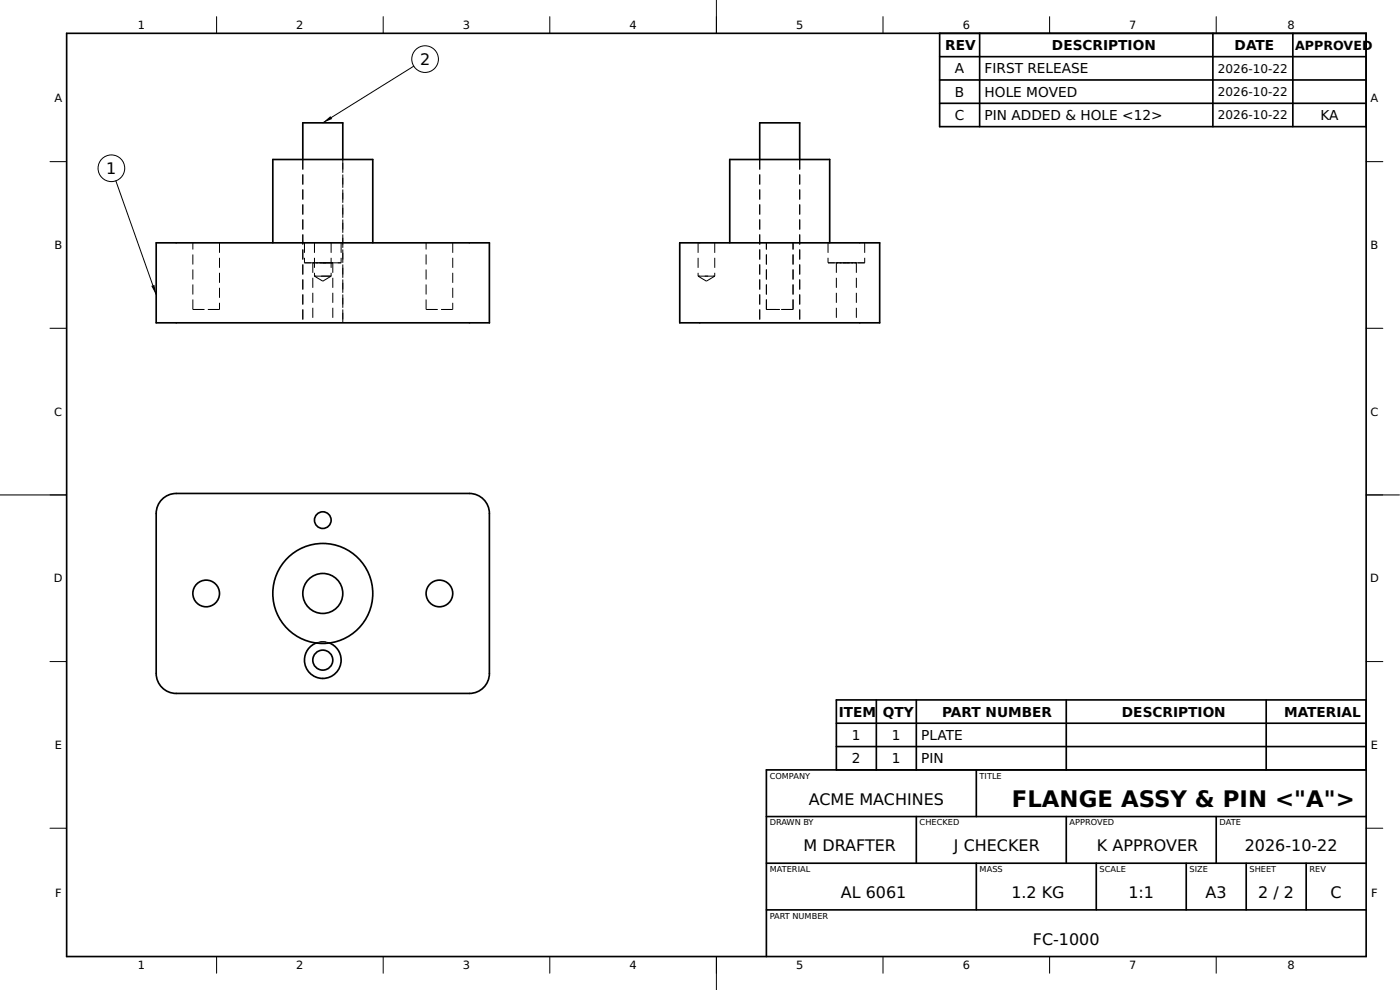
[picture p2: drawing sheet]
<svg xmlns="http://www.w3.org/2000/svg" width="420mm" height="297mm" viewBox="0 0 420 297" stroke-linecap="round" stroke-linejoin="round" font-family="sans-serif">
<g fill="none" stroke="#000" stroke-width=".5">
<path d="M20 10h390v277h-390zM282 17h128M282 10v28h128M294 10v28M364 10v28M388 10v28M282 24h128M282 31h128M90.9 47.9v-11h12v11M228 47.9v-11h12v11M46.9 72.9h100v24h-100zM81.9 72.9v-25h30v25"/>
<path d="M204 72.9h60v24h-60zM219 72.9v-25h30v25M48.6 149.8a6 6 0 0 1 4.3-1.7h88a6 6 0 0 1 6 6v48a6 6 0 0 1-6 6h-88a6 6 0 0 1-6-6v-48a6 6 0 0 1 1.7-4.3zM98.9 192.9a5.5 5.5 0 0 1 2.4 8.5 5.5 5.5 0 0 1-8.8 0 5.5 5.5 0 0 1 2.4-8.5M251 217h159M263 210v21M275 210v21M320 210v21M380 210v21M410 210h-159v21M251 224h159M293 231v14"/>
<path d="M410 231h-180v56M230 245h180M230 259h180M275 245v14M293 259v14M320 245v14M329 259v14M356 259v14M365 245v14M374 259v14M392 259v14M230 273h180"/>
<circle cx="96.9" cy="156.1" r="2.5"/>
<circle cx="61.9" cy="178.1" r="4"/>
<circle cx="96.9" cy="178.1" r="15"/>
<circle cx="96.9" cy="178.1" r="6"/>
<circle cx="131.9" cy="178.1" r="4"/>
<circle cx="96.9" cy="198.1" r="3"/>
</g>
<g fill="none" stroke="#000" stroke-width=".3">
<path d="M65 5v5M115 5v5M124.2 19.9l-27.3 17M165 5v5M215 0v10M265 5v5M315 5v5M365 5v5M15 48.5h5M34.8 54.3l12.1 34.2M410 48.5h5M15 98.5h5"/>
<path d="M410 98.5h5M0 148.5h20M410 148.5h10M15 198.5h5M410 198.5h5M15 248.5h5M410 248.5h5M65 287v5M115 287v5M165 287v5M215 287v10M265 287v5"/>
<path d="M315 287v5M365 287v5"/>
<circle cx="127.6" cy="17.7" r="4"/>
<circle cx="33.4" cy="50.5" r="4"/>
</g>
<g fill="none" stroke="#000" stroke-width=".3" stroke-dasharray="3 1.5" stroke-linecap="butt">
<path d="M90.9 47.9v49M102.9 47.9v49M228 47.9v49M240 47.9v49M65.9 72.9v20M91.4 78.9h5.5M91.4 72.9v6M93.9 78.9h3M93.9 78.9v18M94.4 72.9v10M96.9 78.9h3M96.9 78.9h5.5"/>
<path d="M99.4 72.9v10M99.9 78.9h-6M99.9 78.9v18M102.4 78.9h-11M102.4 72.9v6M135.9 72.9v20M209.5 72.9v10M214.5 72.9v10M248.5 78.9h11M248.5 72.9v6M251 78.9h6M251 78.9v18"/>
<path d="M257 78.9v18M257 78.9h-6M259.5 72.9v6M259.5 78.9h-11M57.9 92.9h8M57.9 92.9v-20M65.9 92.9h-8M94.4 82.9h2.5M96.9 82.9h2.5M96.9 84.4l2.5-1.5M96.9 84.4l-2.5-1.5M99.4 82.9h-5"/>
<path d="M102.9 96.9v-49M127.9 92.9h8M127.9 92.9v-20M135.9 92.9h-8M209.5 82.9h5M212 84.4l-2.5-1.5M214.5 82.9h-5M214.5 82.9l-2.5 1.5M230 92.9h8M230 92.9v-20M234 92.9h-4M238 92.9h-4"/>
<path d="M238 92.9v-20M94.9 192.9a5.5 5.5 0 0 1 4 0M98.8 192.9a5.5 5.5 0 0 0-3.9 0"/>
</g>
<path d="M96.9 36.9l2.3-2.1 .5 .9zM45.4 85.8l.9-.3 .6 3z" fill="#000"/>
<text font-size="6.8" x="303.7" y="242.2">FLANGE ASSY &amp; PIN &lt;&quot;A&quot;&gt;</text>
<g font-size="4.8">
<text x="126.1" y="19.5">2</text>
<text x="31.9" y="52.2">1</text>
<text x="242.7" y="241.4">ACME MACHINES</text>
<text x="241.2" y="255.4">M DRAFTER</text>
<text x="286.3" y="255.4">J CHECKER</text>
<text x="329.2" y="255.4">K APPROVER</text>
<text x="373.6" y="255.4">2026-10-22</text>
<text x="252.3" y="269.4">AL 6061</text>
<text x="303.5" y="269.4">1.2 KG</text>
<text x="338.6" y="269.4">1:1</text>
<text x="361.8" y="269.4">A3</text>
<text x="377.6" y="269.4">2 / 2</text>
<text x="399.3" y="269.4">C</text>
<text x="310" y="283.4">FC-1000</text>
</g>
<g font-size="4.1">
<text x="283.7" y="15">REV</text>
<text x="315.7" y="15">DESCRIPTION</text>
<text x="370.5" y="15">DATE</text>
<text x="286.6" y="22">A</text>
<text x="295.5" y="22">FIRST RELEASE</text>
<text x="286.6" y="29">B</text>
<text x="295.5" y="29">HOLE MOVED</text>
<text x="286.6" y="36">C</text>
<text x="295.5" y="36">PIN ADDED &amp; HOLE &lt;12&gt;</text>
<text x="396.3" y="36">KA</text>
<text x="251.7" y="215">ITEM</text>
<text x="264.9" y="215">QTY</text>
<text x="282.8" y="215">PART NUMBER</text>
<text x="336.7" y="215">DESCRIPTION</text>
<text x="385.4" y="215">MATERIAL</text>
<text x="255.7" y="222">1</text>
<text x="267.7" y="222">1</text>
<text x="276.5" y="222">PLATE</text>
<text x="255.7" y="229">2</text>
<text x="267.7" y="229">1</text>
<text x="276.5" y="229">PIN</text>
</g>
<text font-size="3.8" x="388.7" y="14.9">APPROVED</text>
<g font-size="3.6">
<text x="365.5" y="21.8">2026-10-22</text>
<text x="365.5" y="28.8">2026-10-22</text>
<text x="365.5" y="35.8">2026-10-22</text>
</g>
<g font-size="3.4">
<text x="41.4" y="8.8">1</text>
<text x="88.9" y="8.8">2</text>
<text x="138.9" y="8.8">3</text>
<text x="188.9" y="8.8">4</text>
<text x="238.9" y="8.8">5</text>
<text x="288.9" y="8.8">6</text>
<text x="338.9" y="8.8">7</text>
<text x="386.4" y="8.8">8</text>
<text x="16.3" y="30.5">A</text>
<text x="411.3" y="30.5">A</text>
<text x="16.3" y="74.8">B</text>
<text x="411.3" y="74.8">B</text>
<text x="16.3" y="124.7">C</text>
<text x="411.3" y="124.7">C</text>
<text x="16.2" y="174.8">D</text>
<text x="411.2" y="174.8">D</text>
<text x="16.4" y="224.7">E</text>
<text x="411.4" y="224.7">E</text>
<text x="16.5" y="269">F</text>
<text x="411.5" y="269">F</text>
<text x="41.4" y="290.7">1</text>
<text x="88.9" y="290.7">2</text>
<text x="138.9" y="290.7">3</text>
<text x="188.9" y="290.7">4</text>
<text x="238.9" y="290.7">5</text>
<text x="288.9" y="290.7">6</text>
<text x="338.9" y="290.7">7</text>
<text x="386.4" y="290.7">8</text>
</g>
<g font-size="2.5">
<text x="231" y="233.6">COMPANY</text>
<text x="294" y="233.6">TITLE</text>
<text x="231" y="247.6">DRAWN BY</text>
<text x="276" y="247.6">CHECKED</text>
<text x="321" y="247.6">APPROVED</text>
<text x="366" y="247.6">DATE</text>
<text x="231" y="261.6">MATERIAL</text>
<text x="294" y="261.6">MASS</text>
<text x="330" y="261.6">SCALE</text>
<text x="357" y="261.6">SIZE</text>
<text x="375" y="261.6">SHEET</text>
<text x="393" y="261.6">REV</text>
<text x="231" y="275.6">PART NUMBER</text>
</g>
</svg>
